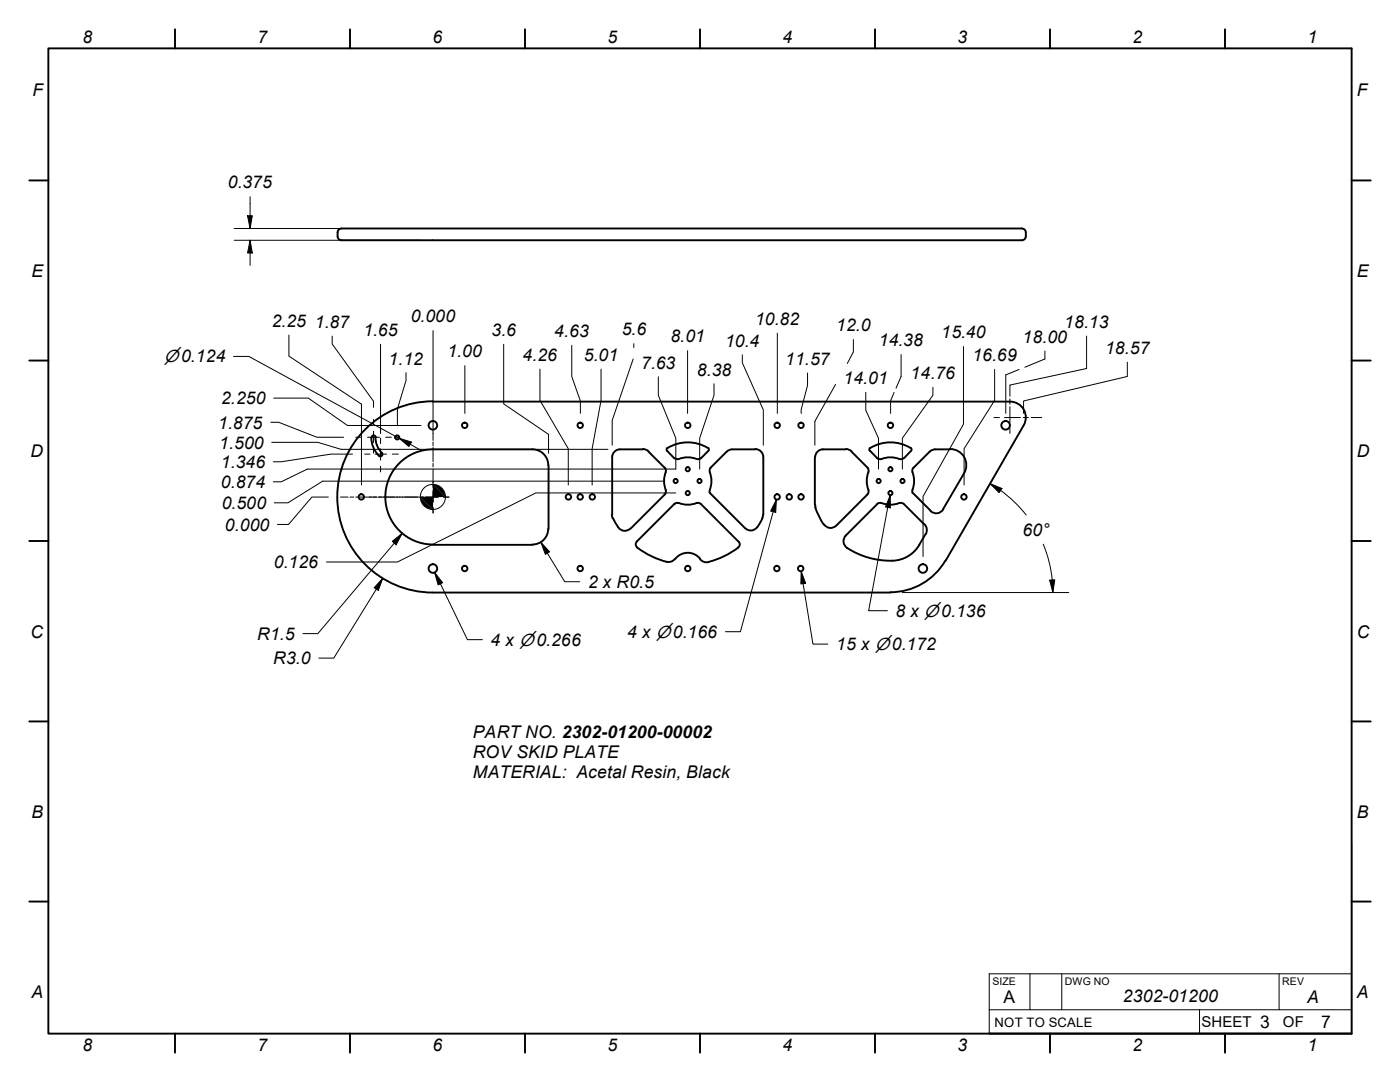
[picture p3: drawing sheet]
<svg xmlns="http://www.w3.org/2000/svg" width="279mm" height="216mm" viewBox="0 0 279 216" stroke-linecap="round" stroke-linejoin="round" font-family="sans-serif">
<!-- layer: Visible Edges(ANSI-PIG) -->
<g fill="none" stroke="#000" stroke-width=".38">
<path d="M67.4 47.1a.79 .79 0 0 0 .7 .8h135.9M67.4 46.4v.8M203.9 45.6a.79 .79 0 0 1 .8 .8M204 45.6h-135.9a.79 .79 0 0 0-.7 .8M204.7 47.1a.79 .79 0 0 1-.8 .8M204.7 46.4v.8M74.1 87.3a4.8 4.8 0 0 0 1.7 3.7 .41 .41 0 0 0 .5-.1 .41 .41 0 0 0-.1-.5l-.9-1.5-.4-1.6M74.2 87.3a.41 .41 0 0 1 .4-.4 .41 .41 0 0 1 .4 .4M86.3 80.1a19.1 19.1 0 0 0-19 19 19.1 19.1 0 0 0 19 19.1M86.4 80.1h115.2a3.1 3.1 0 0 1 2.7 4.8M106.3 89.7a3.1 3.1 0 0 1 3.1 3.1M106.3 89.7h-19.9a9.5 9.5 0 0 0-9.5 9.5 9.5 9.5 0 0 0 9.5 9.4"/>
<path d="M109.5 92.8v12.7M122.2 91.2v11.5M123.7 89.7a1.56 1.56 0 0 0-1.5 1.5M123.8 89.7h4.5M128.3 89.6l.6 .1 .5 .4M129.4 90.1l3.3 3.2M132.7 98.7l-6.8 6.8M132.7 93.3a1.22 1.22 0 0 1 0 1.5 5.5 5.5 0 0 0 .2 3.2l-.3 .7M133.2 90l1.4 1.4M133.2 89.3a.41 .41 0 0 0 0 .7M133.3 89.4a7.7 7.7 0 0 1 7.9 0M134.6 91.4l.6 .2h.3"/>
<path d="M135.5 91.6a4.7 4.7 0 0 1 3.5 0M139.9 91.4l-.2 .2h-.6M141.3 89.3a.41 .41 0 0 1 .1 .7M141.4 90l-1.5 1.4M141.6 98.3l7.1 7.1M141.7 97.8l-.1 .5M141.8 93.3a1.21 1.21 0 0 0 0 1.5 4.7 4.7 0 0 1-.2 3M146.1 89.7l-.5 .1-.6 .3-3.2 3.2M146.2 89.7h4.5M150.7 89.6a1.62 1.62 0 0 1 1.6 1.6M152.3 91.2v11.5M162.6 91.2v9.5"/>
<path d="M164.2 89.7h4.6M164.2 89.7a1.56 1.56 0 0 0-1.5 1.5M168.8 89.6l.6 .1 .6 .4M169.9 90.1l3.3 3.2M173.1 93.3l.3 .6-.1 .3M173.3 97.8v.5l-.2 .4-6.2 6.2M173.3 94.2a4.7 4.7 0 0 0 0 3.6M173.7 90l1.4 1.4M173.7 89.3a.41 .41 0 0 0-.1 .7M173.7 89.4a7.7 7.7 0 0 1 8.2 .1l-.1 .5M175 91.4l.6 .2h.3M175.9 91.6a4.7 4.7 0 0 1 3.6 0"/>
<path d="M180.4 91.4l-.3 .2h-.6M181.8 90l-1.4 1.4M182.1 97.8v.5l3.6 3.6M182.3 93.3a1.21 1.21 0 0 0 0 1.5 4.7 4.7 0 0 1-.2 3M189.6 89.7l-3.5 .1-.5 .3-3.3 3.2M189.6 89.6a3.2 3.2 0 0 1 2.8 4.8M192.4 94.4l-4.2 7.2M204.3 84.9l-15.6 27M86.4 118.2h91.3M86.4 108.7h19.9M109.4 105.5a3.1 3.1 0 0 1-3.1 3.1M122.1 102.7l.2 .7"/>
<path d="M122.3 103.4a5 5 0 0 0 1.9 2.4l.7 .1 .9-.4M127.1 108.1l-.2 .3v.5a12.4 12.4 0 0 0 5.4 3 1.86 1.86 0 0 0 2.4-.4M134.8 111.5a3.1 3.1 0 0 1 5 0M135.3 100.4l-.6 .1-7.6 7.6M139.1 100.4l.7 .1 7.6 7.6 .2 .3v.5a13.7 13.7 0 0 1-6.2 3.2M139.1 100.4a5.2 5.2 0 0 1-3.7 0M139.7 111.6a1.62 1.62 0 0 0 1.7 .6M151.1 105.2a1.56 1.56 0 0 1-2.4 .2M152.2 103.4l-1 1.7M152.3 102.7l-.2 .7M162.7 101.2l.7 1.8 1 1.7M162.7 100.7l.1 .5"/>
<path d="M164.5 104.6a1.56 1.56 0 0 0 2.4 .3M168.8 106.8a1.62 1.62 0 0 0 .3 2.5M169 109.3a15.9 15.9 0 0 0 9.1 2.6M175.1 100.6l-6.3 6.3M179.5 100.4a5.3 5.3 0 0 1-3.9-.1l-.6 .3M179.5 100.4h.6l.3 .2M180.4 100.6l4.1 4M183.5 108.7a6.4 6.4 0 0 1-5.4 3.2M184.5 104.6a1.62 1.62 0 0 1 .3 2M184.7 106.6l-1.2 2.1M188.3 101.6a1.62 1.62 0 0 1-2.6 .4M188.7 111.8a12.7 12.7 0 0 1-11 6.4"/>
<circle cx="72.1" cy="99.2" r=".54"/>
<circle cx="79.3" cy="87.3" r=".41"/>
<circle cx="86.4" cy="84.9" r=".86"/>
<circle cx="92.7" cy="84.9" r=".54"/>
<circle cx="113.4" cy="99.2" r=".54"/>
<circle cx="115.8" cy="84.9" r=".54"/>
<circle cx="115.8" cy="99.2" r=".54"/>
<circle cx="118.2" cy="99.2" r=".54"/>
<circle cx="134.8" cy="96" r=".41"/>
<circle cx="137.3" cy="84.9" r=".54"/>
<circle cx="137.3" cy="98.4" r=".41"/>
<circle cx="137.3" cy="93.6" r=".41"/>
<circle cx="139.6" cy="96" r=".41"/>
<circle cx="155.1" cy="99.2" r=".54"/>
<circle cx="155.1" cy="84.9" r=".54"/>
<circle cx="157.5" cy="99.2" r=".54"/>
<circle cx="159.9" cy="99.2" r=".54"/>
<circle cx="159.9" cy="84.9" r=".54"/>
<circle cx="175.4" cy="96" r=".41"/>
<circle cx="177.7" cy="98.4" r=".41"/>
<circle cx="177.7" cy="93.6" r=".41"/>
<circle cx="177.7" cy="84.9" r=".54"/>
<circle cx="180.1" cy="96" r=".41"/>
<circle cx="192.4" cy="99.2" r=".54"/>
<circle cx="200.7" cy="84.9" r=".86"/>
<circle cx="86.4" cy="113.4" r=".86"/>
<circle cx="92.7" cy="113.4" r=".54"/>
<circle cx="115.8" cy="113.4" r=".54"/>
<circle cx="137.3" cy="113.4" r=".54"/>
<circle cx="155" cy="113.4" r=".54"/>
<circle cx="159.8" cy="113.4" r=".54"/>
<circle cx="184.2" cy="113.4" r=".86"/>
</g>
<!-- layer: Sketch Geometry(ANSI-PIG) -->
<g fill="none" stroke="#000" stroke-width=".38">
<path d="M9.7 9.7h260v196.5h-260zM34.9 5.8v3.9M69.8 5.8v3.9M104.8 5.8v3.9M139.7 5.8v3.9M174.6 5.8v3.9M209.5 5.8v3.9M244.5 5.8v3.9M5.8 36h3.9M269.7 36h3.9M5.8 71.9h3.9M269.7 71.9h3.9"/>
<path d="M5.8 107.9h3.9M269.7 107.9h3.9M5.8 144h3.9M269.7 144h3.9M5.8 179.9h3.9M269.7 179.9h3.9M34.9 206.2v3.9M69.8 206.2v3.9M104.8 206.2v3.9M139.7 206.2v3.9M174.6 206.2v3.9M197.4 206.2h72.3"/>
<path d="M209.5 206.2v3.9M244.5 206.2v3.9"/>
</g>
<!-- layer: Dimensions(ANSI-PIG) -->
<g fill="none" stroke="#000" stroke-width=".2">
<path d="M49.9 39.2v6.4M46.7 47.9h37.2M46.7 45.6h37.2M49.4 43.1h1l-.5 2.5zM49.9 47.9l.5 2.6h-1zM49.9 47.9v5.1M46.6 71.1h3.1l29.9 16.3M54.6 79.4h6.9l7.8 5.5h5.1M57.7 66.9v4.2l14.4 9.5v6.6M66.3 67.1v1.5l8.2 11.5v1.2M75.9 68.7v17.7v-1.3M81 74.4v1.5l-1.7 5.7v3.3"/>
<path d="M86.4 66v20.5M92.8 73v9.5M100.5 68.7v11.9l9 6.1v3.7M107.8 73.7v6.2l5.6 9.6v7.3M114.1 68.9v6.2l1.7 4.9v2.5M120 73.7v6.2l-1.8 9.6v7.3M126.4 71.6l-4.2 12.3v4.9M126.5 68.6v.7M131.4 75.2v3.7l3.5 8.5v6.2h-48.4M137.2 70v12.5M142.5 76.6v2.3l-2.9 8.5v6.2M148.1 70.8v1.6l4.2 9.4v7"/>
<path d="M155.1 66.5v16M161.2 74.4v2.5l-1.3 4.8v.8M166.8 76.7l-4.2 7.4v4.7M170.3 67.8v2.4l-1.2 2.3M172.8 78.3v3.6l2.5 5.5v6.2M178.4 78.3l-.7 1.7v2.5M179.8 70.7v4.4l-1 2.4M186.2 77.3v1.6l-6.1 8.5v6.2M192.3 69.2v15.4l-8.1 14.5v12M198.5 73.7v6.2l-6.1 9.6v7.3M203.4 73.7l-2.7 1.1v7.7M208.5 70v1.6l-4 1.7"/>
<path d="M216.9 67.1v6.4l-15.4 3.3v.2M225 72.3v2.8l-20.7 4.9v2.5M54 84.3h1.6l7.6 2.9h5.4M54.2 88.3h9.2l4.7 1.4h6.3M65.5 99.2h-3.3l-4.6 5.4h-2.2M70.4 90.6h-4.4l-9.9 1.5h-1.6M72.1 87.4v9.4M74.7 84.9h9.3M74.7 89.7h1.1M75.8 93.6h-14.5l-5.2 2.5h-1.6M76 89.7h10.3M76 93.6h10.3"/>
<path d="M78.9 87.1l.7 .3M79.6 87.4l2.5 .8-.5 .9zM79.6 87.4l4.4 2.5M86.3 96h-21.9l-6.9 4.3h-2.8M86.5 89.7h34.8M86.5 96h46M134.9 98.4h-28l-27.6 13.7h-14.1M154.9 99.7l-.1 2.5-1-.2zM154.9 99.7l-7.1 26.3h-3M177.7 98.8v2.5l-1-.1zM177.7 98.8l-4.3 23.1h3.7M197.6 96.5l2.4 1-.6 .8z"/>
<path d="M197.6 96.5l2.1 1.4M199.7 97.9a25.1 25.1 0 0 1 5.1 4.9M76.4 115.4l-.9 2.4-.8-.5zM76.4 115.4l-9.8 15.9h-3M78.3 108l2-1.6-1.2 2.3zM80.3 106.4l-16.9 20h-2.9M86.7 114.2l1.6 2.1-.9 .4zM86.7 114.2l6.6 13.4h3M107.9 108.2l1.8 1.9-.9 .5zM107.9 108.2l4.8 7.9h3M159.9 114l.9 2.4-1 .1zM159.9 114l2.3 14.5h3"/>
<path d="M180.1 118.2h33.2M208.2 108.6a25.1 25.1 0 0 1 1.8 7.1l.1 2.5M209.5 115.8l1-.1-.4 2.5zM269.7 168.1v38.1M205.5 194.3v7.2M211.9 194.3v7.2M255.3 194.3v7.2M269.7 194.3h-72.3v11.9M197.4 201.5h72.3M239.4 201.5v4.7"/>
<circle cx="86.4" cy="99.2" r="2.51"/>
</g>
<g fill="#000">
<path d="M49.4 43.1h1l-.5 2.5z" fill-rule="evenodd"/>
<path d="M49.9 47.9l.5 2.6h-1z" fill-rule="evenodd"/>
<path d="M79.6 87.4l2.5 .8-.5 .9z" fill-rule="evenodd"/>
<path d="M83.9 99.2l2.5 2.5a2.49 2.49 0 0 1-2.5-2.5z" fill-rule="evenodd"/>
<path d="M86.4 96.6l2.5 2.6h-5l2.5 2.5z" fill-rule="evenodd"/>
<path d="M86.4 96.6a2.49 2.49 0 0 1 2.5 2.6z" fill-rule="evenodd"/>
<path d="M197.6 96.5l2.4 1-.6 .8z" fill-rule="evenodd"/>
<path d="M76.4 115.4l-.9 2.4-.8-.5z" fill-rule="evenodd"/>
<path d="M78.3 108l2-1.6-1.2 2.3z" fill-rule="evenodd"/>
<path d="M86.7 114.2l1.6 2.1-.9 .4z" fill-rule="evenodd"/>
<path d="M107.9 108.2l1.8 1.9-.9 .5z" fill-rule="evenodd"/>
<path d="M154.9 99.7l-.1 2.5-1-.2z" fill-rule="evenodd"/>
<path d="M159.9 114l.9 2.4-1 .1z" fill-rule="evenodd"/>
<path d="M177.7 98.8v2.5l-1-.1z" fill-rule="evenodd"/>
<path d="M209.5 115.8l1-.1-.4 2.5z" fill-rule="evenodd"/>
</g>
<!-- layer: Center Mark(ANSI-PIG) -->
<g fill="none" stroke="#000" stroke-width=".2">
<path d="M201.5 77v2.1M201.5 79.6v1M67.9 99.2h1.6M69.8 99.2h.8M71 99.2h4.2M71 87.2h1.1M72.8 90.6h1.1M73.3 87.2h2.5M74.5 83.7v1.2M74.5 86v2.3M74.5 89.4v1M74.9 90.6h2.3"/>
<path d="M75.4 99.2h8.2M75.9 87.4v1.1M75.9 89.5v2.3M75.9 93v1.2M77 87.2h1.1M78.3 90.6h1.2M83.7 99.2h.9M84.8 99.2h2.6M86.4 86.5v1.4M86.4 88.2v.8M86.4 89.3v2.8M86.4 92.5v.7"/>
<path d="M86.4 93.5v3.9M86.4 97.7v2.5M88.5 99.2h1.1M198.4 83.3h1.1M200.5 83.3h3.1M201.5 81.2v3.1M201.5 85.4v1.1M204.2 83.3h1M205.8 83.3h2.1M86.4 101.3v1.1"/>
</g>
<g font-size="3.5">
<text x="16.4" y="8.6">8</text>
<text x="51.4" y="8.6">7</text>
<text x="86.3" y="8.6">6</text>
<text x="121.2" y="8.6">5</text>
<text x="156.1" y="8.6">4</text>
<text x="191.1" y="8.6">3</text>
<text x="226" y="8.6">2</text>
<text x="260.9" y="8.6">1</text>
<text x="6.5" y="19.2">F</text>
<text x="270.8" y="19.2">F</text>
<text x="45.5" y="37.6">0.375</text>
<text x="6.3" y="55.2">E</text>
<text x="270.8" y="55.2">E</text>
<text x="54.2" y="65.2">2.25</text>
<text x="62.9" y="65.5">1.87</text>
<text x="82" y="64.3">0.000</text>
<text x="150.7" y="64.8">10.82</text>
<text x="212.4" y="65.4">18.13</text>
<text x="72.5" y="67.1">1.65</text>
<text x="89.3" y="71.3">1.00</text>
<text x="98.1" y="67.1">3.6</text>
<text x="110.6" y="67.2">4.63</text>
<text x="124.1" y="66.9">5.6</text>
<text x="133.8" y="68.3">8.01</text>
<text x="144.7" y="69.2">10.4</text>
<text x="166.9" y="66.1">12.0</text>
<text x="175.4" y="69.1">14.38</text>
<text x="187.8" y="67.5">15.40</text>
<text x="204.1" y="68.5">18.00</text>
<text x="220.5" y="70.6">18.57</text>
<text x="32.7" y="72.3">⌀ 0.124</text>
<text x="77.5" y="72.8">1.12</text>
<text x="104.3" y="72">4.26</text>
<text x="116.5" y="72">5.01</text>
<text x="128" y="73.5">7.63</text>
<text x="139.1" y="74.9">8.38</text>
<text x="156.7" y="72.8">11.57</text>
<text x="168.3" y="76.6">14.01</text>
<text x="181.7" y="75.6">14.76</text>
<text x="194.1" y="72.1">16.69</text>
<text x="44.1" y="80.7">2.250</text>
<text x="43.6" y="85.5">1.875</text>
<text x="43.8" y="89.5">1.500</text>
<text x="6.1" y="91.2">D</text>
<text x="44.1" y="93.4">1.346</text>
<text x="270.8" y="91.2">D</text>
<text x="44.1" y="97.4">0.874</text>
<text x="44.3" y="101.6">0.500</text>
<text x="44.9" y="105.9">0.000</text>
<text x="204.1" y="106.9">60°</text>
<text x="54.7" y="113.4">0.126</text>
<text x="117.3" y="117.3">2 x R0.5</text>
<text x="178.7" y="123.1">8 x ⌀ 0.136</text>
<text x="6.1" y="127.3">C</text>
<text x="51.3" y="127.7">R1.5</text>
<text x="97.9" y="128.8">4 x ⌀ 0.266</text>
<text x="125.2" y="127.3">4 x ⌀ 0.166</text>
<text x="166.9" y="129.7">15 x ⌀ 0.172</text>
<text x="270.8" y="127.3">C</text>
<text x="54.5" y="132.6">R3.0</text>
<text x="94.4" y="147.3">PART NO. 2302-01200-00002</text>
<text x="94.4" y="151.3">ROV SKID PLATE</text>
<text x="94.4" y="155.3">MATERIAL: Acetal Resin, Black</text>
<text x="6.3" y="163.2">B</text>
<text x="270.8" y="163.2">B</text>
<text x="6.3" y="199.2">A</text>
<text x="200.3" y="200.1">A</text>
<text x="224.1" y="200">2302-01200</text>
<text x="260.9" y="200.1">A</text>
<text x="270.8" y="199.2">A</text>
<text x="16.4" y="209.8">8</text>
<text x="51.4" y="209.7">7</text>
<text x="86.3" y="209.8">6</text>
<text x="121.2" y="209.7">5</text>
<text x="156.1" y="209.8">4</text>
<text x="191.1" y="209.8">3</text>
<text x="226" y="209.8">2</text>
<text x="251.5" y="205.2">3</text>
<text x="260.9" y="209.8">1</text>
<text x="263.7" y="205.2">7</text>
</g>
<g font-size="3">
<text x="239.8" y="205">SHEET</text>
<text x="256" y="205">OF</text>
</g>
<text font-size="2.6" x="198.5" y="204.9">NOT TO SCALE</text>
<g font-size="2.1">
<text x="198.1" y="196.5">SIZE</text>
<text x="212.5" y="196.5">DWG NO</text>
<text x="255.9" y="196.5">REV</text>
</g>
</svg>
